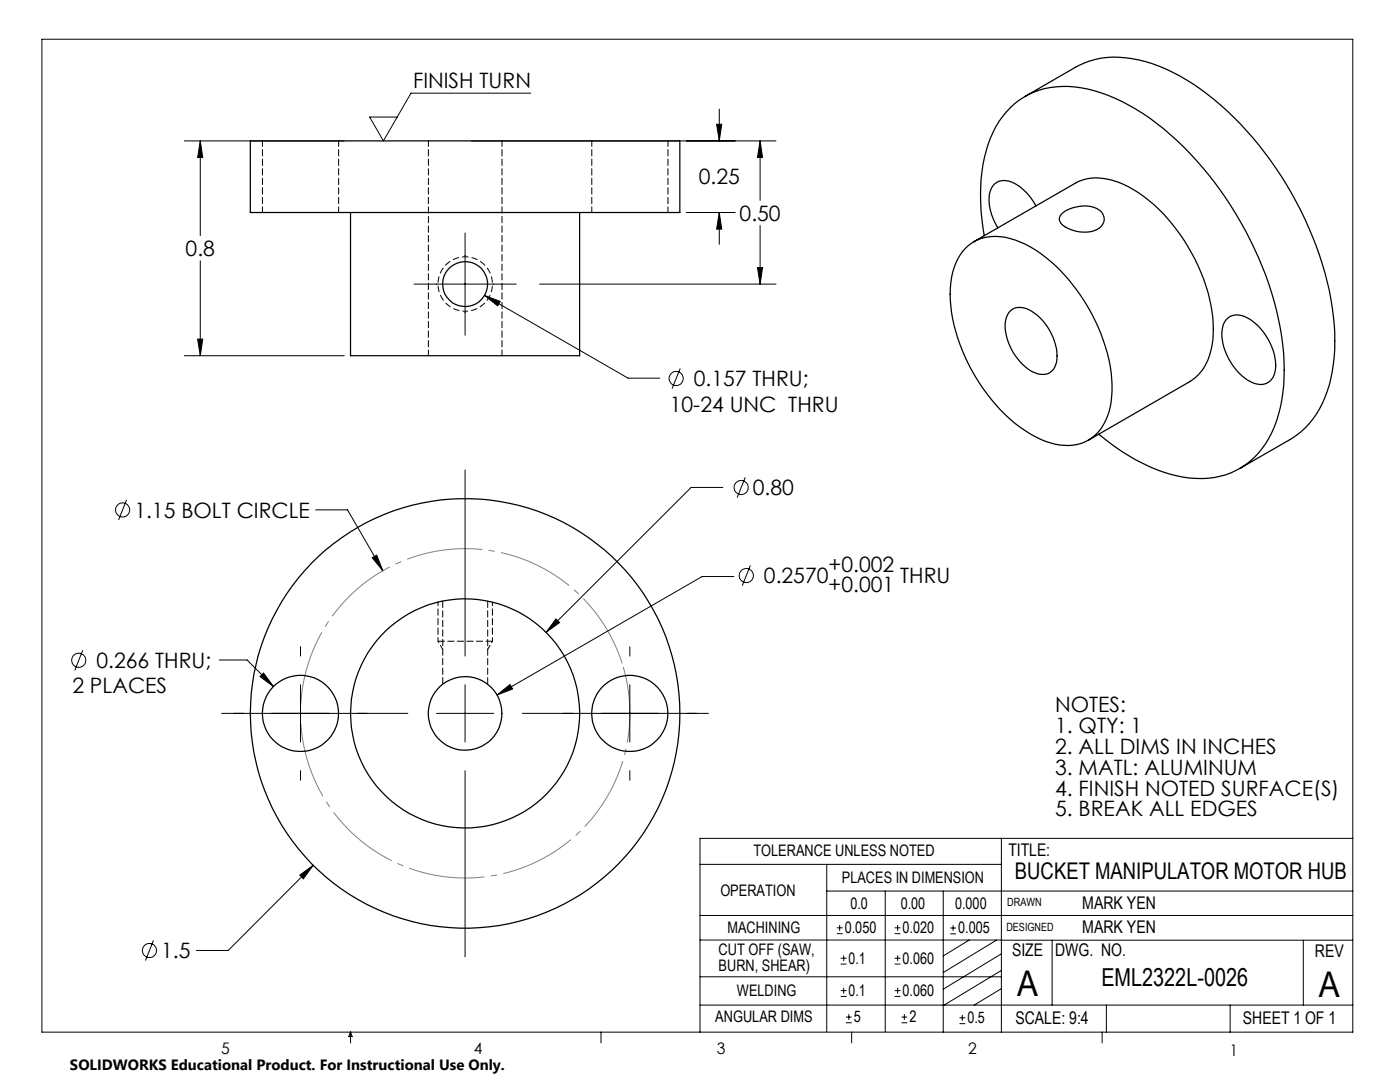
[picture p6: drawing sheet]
<svg xmlns="http://www.w3.org/2000/svg" width="279mm" height="216mm" viewBox="0 0 279 216" stroke-linecap="round" stroke-linejoin="round" font-family="sans-serif">
<g fill="none" stroke="#000" stroke-width=".2">
<path d="M8.4 7.8h261.6v198.2h-261.6zM105.9 18.6h-23.9l-5.5 9.5-2.7-4.7h5.5M36.8 28.1h31.9M40 28.1l.5 3.3h-1.1zM40 28.1v18.9M94.1 28.1h60.8M143 24.8h1l-.5 3.3zM143.5 21.8v6.3M151.7 28.1l.5 3.3h-1zM151.7 28.1v11.9M40 52v19M82.6 56.7h20.4"/>
<path d="M92.8 46.5v20.4M96.7 58.9l3.1 1.2-.5 .9zM96.7 58.9l28.6 16.6h6.4M107.7 56.7h47.2M136.9 42.4h9.8M143.5 42.4l.5 3.3h-1zM143.5 42.4v6.4M151.2 53.4h1l-.5 3.3zM151.7 45v11.7M36.8 71h31.9M39.4 67.7h1.1l-.5 3.3zM135.7 73.5l-1.6 4"/>
<path d="M25.3 99.7l-1.6 4.1M92.8 93.8v37.1M144.3 97.3h-6.4l-28.9 28.9M148.7 95.2l-1.6 4.1M63 101.7h6.4l7 12.2M74.3 111.3l.9-.5 1.2 3.1zM146.5 115h-6.4l-40.9 23.7M149.8 112.8l-1.7 4.1M16.5 129.8l-1.6 4M43.7 131.7h5.6l5.3 5.3M51.9 135l.7-.7 2 2.7zM60 129v1.9"/>
<path d="M60 136.6v11.5M92.8 136.6v11.5M99.2 138.7l2.6-2.1 .5 .9zM110.9 123.5l.8 .7-2.7 2zM125.7 129v1.9M125.7 136.6v11.5M44.2 142.3h37.2M60 153.8v1.9M87.1 142.3h11.4M92.8 153.8v37.1M104.2 142.3h37.2M125.7 153.8v1.9"/>
<path d="M59.8 174.6l2.7-2-2 2.8zM62.5 172.6l-17 17.1h-6.3M139.7 172.5h60.1M165 177.8h105M165 172.5v33.3M176.7 177.8v28M188.2 177.8v28.2M199.8 167.3v38.7M270 167.3h-130.3v38.7M30.6 187.6l-1.6 4.1M139.7 182.7h130.3M139.7 187.6h60.2"/>
<path d="M139.7 194.9h60.1M167 186.3h1.2M167 185.1h1.2M167.6 184.6v1.1M167.8 198.8h1.1M167.8 197.7h1.1M167.8 192.4h1.1M167.8 191.2h1.1M168.4 190.6v1.2M168.4 197.1v1.2M178.5 198.8h1.2M178.5 197.7h1.2"/>
<path d="M178.5 192.4h1.2M178.5 191.2h1.2M178.5 186.3h1.2M178.5 185.1h1.2M179.1 184.6v1.1M179.1 190.6v1.2M179.1 197.1v1.2M189.7 185.2h1.1M189.7 186.3h1.1M190.2 184.6v1.1M193.4 187.6l-5.2 3.1M198.9 187.6l-10.7 6.5"/>
<path d="M199.8 187.6h70.2M199.8 197.3l-5.4 3.3M199.8 193.6l-11.6 7.1M199.8 190.3l-11.6 7.1M210 187.6v13M260.1 187.6v13M70 206v2.1M70 206l.3 .8h-.7zM119.9 206v2.1M139.7 200.6h130.3M168.8 204.1h1.2M168.8 203h1.2"/>
<path d="M169.4 202.4v1.1M170 206v2.1M179.9 204.1h1.2M179.9 203h1.2M180.5 202.4v1.1M191.5 204.3h1.2M191.5 203.1h1.2M192.1 202.5v1.2M220 206v2.1M220.8 200.6v5.4M245.5 200.6v5.4"/>
<circle cx="134.9" cy="75.5" r="1.42"/>
<circle cx="147.9" cy="97.3" r="1.41"/>
<circle cx="24.5" cy="101.7" r="1.41"/>
<circle cx="148.9" cy="114.8" r="1.41"/>
<circle cx="15.7" cy="131.8" r="1.41"/>
<circle cx="29.8" cy="189.7" r="1.4"/>
</g>
<path d="M124.3 132.7a32.9 32.9 0 0 0-55.1-13.2 32.9 32.9 0 0 0 15.1 54.6 32.9 32.9 0 0 0 40.4-39.7l-.4-1.7" fill="none" stroke="#808080" stroke-width=".2" stroke-dasharray="15.2 1.3 1.3 1.3" stroke-dashoffset="-.4" stroke-linecap="butt"/>
<path d="M92.8 62.1a5.4 5.4 0 0 1-4.7-8 5.4 5.4 0 0 1 9.3-.3 5.4 5.4 0 0 1-4.2 8.3h-.4" fill="none" stroke="#000" stroke-width=".2" stroke-dasharray="1.3 .6" stroke-dashoffset=".7" stroke-linecap="butt"/>
<path d="M87.4 120.1v7.8M98.3 120.1v7.8" fill="none" stroke="#000" stroke-width=".2" stroke-dasharray="1.3 .6" stroke-dashoffset=".5"/>
<path d="M87.4 127.9l1 1.7M98.3 127.9l-1 1.7" fill="none" stroke="#000" stroke-width=".2" stroke-dasharray="1.3 .6" stroke-dashoffset=".9"/>
<path d="M88.4 119.9v16.6M87.4 127.9h10.9M97.3 136.5v-16.6" fill="none" stroke="#000" stroke-width=".2" stroke-dasharray="1.3 .6"/>
<path d="M59.8 174.6l.7 .8 2-2.8zM110.9 123.5l-1.9 2.7 2.7-2zM99.2 138.7l3.1-1.2-.5-.9zM51.9 135l2.7 2-2-2.7zM74.3 111.3l2.1 2.6-1.2-3.1zM143 24.8h1l-.5 3.3zM143.5 42.4l.5 3.3h-1zM40 28.1l.5 3.3h-1.1zM39.4 67.7h1.1l-.5 3.3zM96.7 58.9l2.6 2.1 .5-.9zM151.2 53.4h1l-.5 3.3zM151.7 28.1l.5 3.3h-1z" fill="#000"/>
<g fill="none" stroke="#000" stroke-width=".25">
<path d="M204.5 19.3l10.2-5.9a17.7 17.7 0 0 1 13.9-1.1 43.8 43.8 0 0 1 18.9 12.4 70.2 70.2 0 0 1 18.4 36.7 34.4 34.4 0 0 1-1.5 17.9 16.4 16.4 0 0 1-6.9 8.4l-10.1 5.8M50 28.1h85.7v14.3h-85.7zM70 42.4v28.6h45.7v-28.6M192.7 49.6a9.1 9.1 0 0 1 9.8-1.7 27.2 27.2 0 0 1 12.5 10.1 35.2 35.2 0 0 1 6.9 18.8 12.9 12.9 0 0 1-3.3 10 9.4 9.4 0 0 1-10.1 1.2 29.3 29.3 0 0 1-13.1-11.7 33.5 33.5 0 0 1-5.7-18.7 12.5 12.5 0 0 1 3-8zM194.3 48.2l20.3-11.6a9.9 9.9 0 0 1 8.6-.2 29.3 29.3 0 0 1 13.2 11.7 34.2 34.2 0 0 1 5.7 17.6 12.8 12.8 0 0 1-3 9.1l-1.7 1.4-20.2 11.6M196.4 47a36.7 36.7 0 0 1 1.3-19.4 15.7 15.7 0 0 1 18.1-10.1 38.9 38.9 0 0 1 19 10.5 70.3 70.3 0 0 1 21 39.2 33.6 33.6 0 0 1-2 19.2 15.4 15.4 0 0 1-16.4 9 34.5 34.5 0 0 1-17.6-8.3l-.5-.5M206.7 41.1a10.1 10.1 0 0 0-5.4-5 3 3 0 0 0-3.9 3.1 10.6 10.6 0 0 0 1.7 6.3M211.9 42.7a6.8 6.8 0 0 1 7.5-.8 2.18 2.18 0 0 1 1 2.2 2.18 2.18 0 0 1-1.5 1.7 6.8 6.8 0 0 1-7.2-1.3 1.25 1.25 0 0 1 .2-1.8zM201.5 62.2a3.3 3.3 0 0 1 4.4-.1 11.1 11.1 0 0 1 5 10.1 2.88 2.88 0 0 1-4.4 2.2 10.9 10.9 0 0 1-5.8-10.3l.3-1.1zM244.9 63.6a3.2 3.2 0 0 1 4-.2 11.6 11.6 0 0 1 5.7 10.1 3.1 3.1 0 0 1-1.7 2.9 3.1 3.1 0 0 1-3.4-.3 11.6 11.6 0 0 1-5.6-10.1 3.8 3.8 0 0 1 1-2.4z"/>
<circle cx="92.8" cy="56.7" r="4.5"/>
<circle cx="60" cy="142.4" r="7.6"/>
<circle cx="92.8" cy="142.4" r="7.3"/>
<circle cx="92.8" cy="142.3" r="42.9"/>
<circle cx="92.8" cy="142.4" r="22.9"/>
<circle cx="125.7" cy="142.4" r="7.6"/>
</g>
<path d="M52.4 28.1v14.3M85.5 28.1v42.9M118.1 28.1v14.3M67.6 42.4v-14.3M133.3 42.4v-14.3M100.2 71v-42.9" fill="none" stroke="#000" stroke-width=".2" stroke-dasharray="1.3 .6" stroke-dashoffset=".2"/>
<g font-size="7.1">
<text x="203" y="198.7">A</text>
<text x="263.2" y="198.9">A</text>
</g>
<text font-size="4.9" x="219.8" y="196.7">EML2322L-0026</text>
<text font-size="4.6" x="202.6" y="175.4">BUCKET MANIPULATOR MOTOR HUB</text>
<g font-size="4.2">
<text x="82.4" y="17.7">FINISH TURN</text>
<text x="139.4" y="36.8">0.25</text>
<text x="147.6" y="44.1">0.50</text>
<text x="37" y="51.1">0.8</text>
<text x="138.5" y="77.1">0.157 THRU;</text>
<text x="133.7" y="82.1">10-24 UNC THRU</text>
<text x="150.3" y="98.8">0.80</text>
<text x="26.8" y="103.3">1.15 BOLT CIRCLE</text>
<text x="152.5" y="116.4">0.2570</text>
<text x="165.4" y="114.1">+0.002</text>
<text x="165.4" y="118.2">+0.001</text>
<text x="179.7" y="116.4">THRU</text>
<text x="19.2" y="133.3">0.266 THRU;</text>
<text x="14.4" y="138.4">2 PLACES</text>
<text x="210.6" y="142">NOTES:</text>
<text x="210.6" y="146.2">1. QTY: 1</text>
<text x="210.6" y="150.4">2. ALL DIMS IN INCHES</text>
<text x="210.6" y="154.6">3. MATL: ALUMINUM</text>
<text x="210.6" y="158.7">4. FINISH NOTED SURFACE(S)</text>
<text x="210.6" y="162.9">5. BREAK ALL EDGES</text>
<text x="32.2" y="191.2">1.5</text>
</g>
<g font-size="3.5">
<text x="201.2" y="170.7">TITLE:</text>
<text x="216" y="181.4">MARK YEN</text>
<text x="202" y="190.8">SIZE</text>
<text x="210.6" y="190.8">DWG. NO.</text>
<text x="216" y="186.2">MARK YEN</text>
<text x="262.4" y="190.9">REV</text>
<text x="202.7" y="204.4">SCALE: 9:4</text>
<text x="248.1" y="204.4">SHEET 1 OF 1</text>
</g>
<g font-size="3.2">
<text x="150.4" y="170.8">TOLERANCE UNLESS NOTED</text>
<text x="143.8" y="178.9">OPERATION</text>
<text x="168" y="176.2">PLACES IN DIMENSION</text>
<text x="169.7" y="181.4">0.0</text>
<text x="179.8" y="181.4">0.00</text>
<text x="190.6" y="181.4">0.000</text>
<text x="143.4" y="190.5">CUT OFF (SAW,</text>
<text x="145.2" y="186.2">MACHINING</text>
<text x="168.6" y="186.2">0.050</text>
<text x="180.1" y="186.2">0.020</text>
<text x="191.2" y="186.2">0.005</text>
<text x="143.4" y="193.7">BURN, SHEAR)</text>
<text x="169.4" y="192.3">0.1</text>
<text x="180.1" y="192.3">0.060</text>
<text x="147.1" y="198.7">WELDING</text>
<text x="169.4" y="198.7">0.1</text>
<text x="180.1" y="198.7">0.060</text>
<text x="142.8" y="204">ANGULAR DIMS</text>
<text x="170.4" y="204">5</text>
<text x="181.5" y="204">2</text>
<text x="193.1" y="204.2">0.5</text>
<text x="44.2" y="210.4">5</text>
<text x="94.6" y="210.3">4</text>
<text x="143.1" y="210.4">3</text>
<text x="193.2" y="210.3">2</text>
<text x="245.4" y="210.6">1</text>
</g>
<text font-size="3" x="14" y="213.5">SOLIDWORKS Educational Product. For Instructional Use Only.</text>
<g font-size="2.3">
<text x="200.8" y="185.7">DESIGNED</text>
<text x="201" y="180.9">DRAWN</text>
</g>
</svg>
